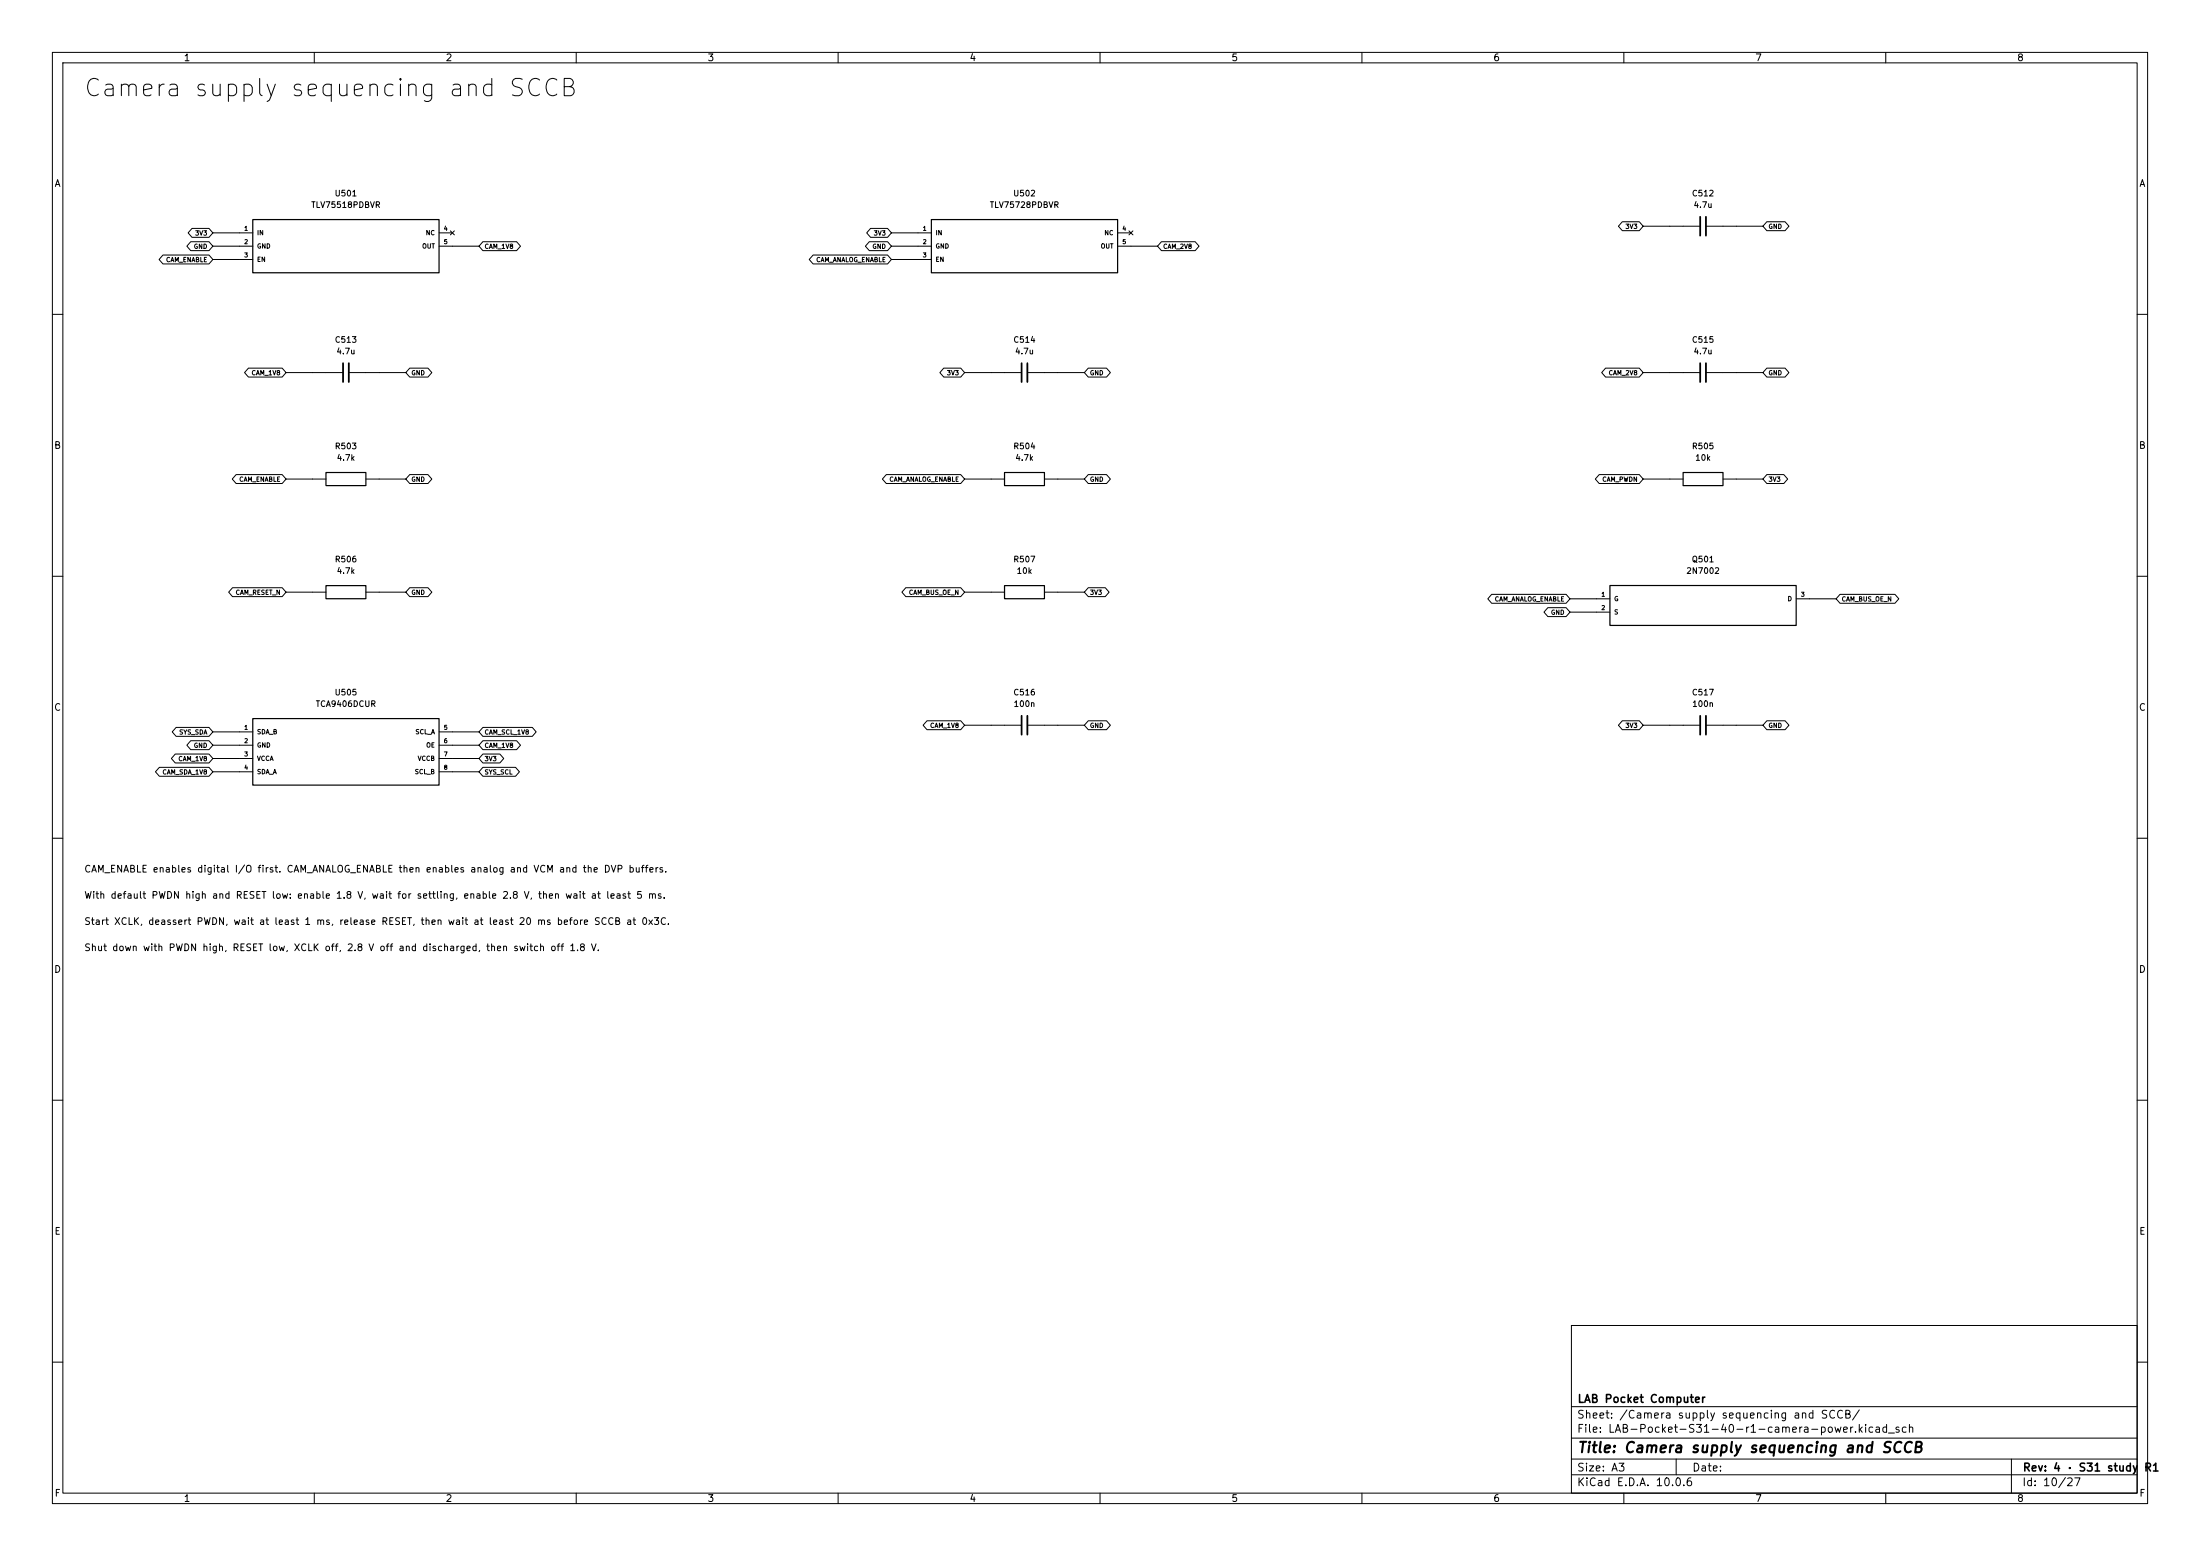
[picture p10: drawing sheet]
(kicad_sch (version 20260101) (generator eeschema) (paper "A3") (title_block (title "Camera supply sequencing and SCCB") (rev "4 · S31 study R1") (company "LAB Pocket Computer")) (lib_symbols
(symbol "S31_34:Part_U501" (pin_names (offset 0.7)) (in_bom yes) (on_board yes)
(property "Reference" "U" (at 0 10.08 0) (effects (font (size 1.1 1.1))))
(property "Value" "TLV75518PDBVR" (at 0 7.08 0) (effects (font (size 1.1 1.1))))
(symbol "Part_U501_0_1" (rectangle (start -17.78 5.08) (end 17.78 -5.08) (stroke (width 0.23) (type default))(fill (type background))))
(symbol "Part_U501_1_1"
(pin power_in line (at -20.32 2.54 0) (length 2.54) (name "IN" (effects (font (size 0.85 0.85)))) (number "1" (effects (font (size 0.8 0.8)))))
(pin power_in line (at -20.32 0 0) (length 2.54) (name "GND" (effects (font (size 0.85 0.85)))) (number "2" (effects (font (size 0.8 0.8)))))
(pin input line (at -20.32 -2.54 0) (length 2.54) (name "EN" (effects (font (size 0.85 0.85)))) (number "3" (effects (font (size 0.8 0.8)))))
(pin no_connect line (at 20.32 2.54 180) (length 2.54) (name "NC" (effects (font (size 0.85 0.85)))) (number "4" (effects (font (size 0.8 0.8)))))
(pin power_out line (at 20.32 0 180) (length 2.54) (name "OUT" (effects (font (size 0.85 0.85)))) (number "5" (effects (font (size 0.8 0.8)))))))
(symbol "S31_34:Part_U502" (pin_names (offset 0.7)) (in_bom yes) (on_board yes)
(property "Reference" "U" (at 0 10.08 0) (effects (font (size 1.1 1.1))))
(property "Value" "TLV75728PDBVR" (at 0 7.08 0) (effects (font (size 1.1 1.1))))
(symbol "Part_U502_0_1" (rectangle (start -17.78 5.08) (end 17.78 -5.08) (stroke (width 0.23) (type default))(fill (type background))))
(symbol "Part_U502_1_1"
(pin power_in line (at -20.32 2.54 0) (length 2.54) (name "IN" (effects (font (size 0.85 0.85)))) (number "1" (effects (font (size 0.8 0.8)))))
(pin power_in line (at -20.32 0 0) (length 2.54) (name "GND" (effects (font (size 0.85 0.85)))) (number "2" (effects (font (size 0.8 0.8)))))
(pin input line (at -20.32 -2.54 0) (length 2.54) (name "EN" (effects (font (size 0.85 0.85)))) (number "3" (effects (font (size 0.8 0.8)))))
(pin no_connect line (at 20.32 2.54 180) (length 2.54) (name "NC" (effects (font (size 0.85 0.85)))) (number "4" (effects (font (size 0.8 0.8)))))
(pin power_out line (at 20.32 0 180) (length 2.54) (name "OUT" (effects (font (size 0.85 0.85)))) (number "5" (effects (font (size 0.8 0.8)))))))
(symbol "S31_34:Part_C512" (pin_names (offset 0.7) (hide yes)) (pin_numbers (hide yes)) (in_bom yes) (on_board yes)
(property "Reference" "C" (at 0 6.27 0) (effects (font (size 1.1 1.1))))
(property "Value" "4.7u" (at 0 3.27 0) (effects (font (size 1.1 1.1))))
(symbol "Part_C512_0_1" (polyline (pts (xy -0.55 -1.8) (xy -0.55 1.8)) (stroke (width 0.34) (type default))(fill (type none)))(polyline (pts (xy 0.55 -1.8) (xy 0.55 1.8)) (stroke (width 0.34) (type default))(fill (type none)))(polyline (pts (xy -3.81 0) (xy -0.55 0)) (stroke (width 0.18) (type default))(fill (type none)))(polyline (pts (xy 3.81 0) (xy 0.55 0)) (stroke (width 0.18) (type default))(fill (type none))))
(symbol "Part_C512_1_1"
(pin passive line (at -6.35 0 0) (length 2.54) (name "1" (effects (font (size 0.85 0.85)))) (number "1" (effects (font (size 0.8 0.8)))))
(pin passive line (at 6.35 0 180) (length 2.54) (name "2" (effects (font (size 0.85 0.85)))) (number "2" (effects (font (size 0.8 0.8)))))))
(symbol "S31_34:Part_C513" (pin_names (offset 0.7) (hide yes)) (pin_numbers (hide yes)) (in_bom yes) (on_board yes)
(property "Reference" "C" (at 0 6.27 0) (effects (font (size 1.1 1.1))))
(property "Value" "4.7u" (at 0 3.27 0) (effects (font (size 1.1 1.1))))
(symbol "Part_C513_0_1" (polyline (pts (xy -0.55 -1.8) (xy -0.55 1.8)) (stroke (width 0.34) (type default))(fill (type none)))(polyline (pts (xy 0.55 -1.8) (xy 0.55 1.8)) (stroke (width 0.34) (type default))(fill (type none)))(polyline (pts (xy -3.81 0) (xy -0.55 0)) (stroke (width 0.18) (type default))(fill (type none)))(polyline (pts (xy 3.81 0) (xy 0.55 0)) (stroke (width 0.18) (type default))(fill (type none))))
(symbol "Part_C513_1_1"
(pin passive line (at -6.35 0 0) (length 2.54) (name "1" (effects (font (size 0.85 0.85)))) (number "1" (effects (font (size 0.8 0.8)))))
(pin passive line (at 6.35 0 180) (length 2.54) (name "2" (effects (font (size 0.85 0.85)))) (number "2" (effects (font (size 0.8 0.8)))))))
(symbol "S31_34:Part_C514" (pin_names (offset 0.7) (hide yes)) (pin_numbers (hide yes)) (in_bom yes) (on_board yes)
(property "Reference" "C" (at 0 6.27 0) (effects (font (size 1.1 1.1))))
(property "Value" "4.7u" (at 0 3.27 0) (effects (font (size 1.1 1.1))))
(symbol "Part_C514_0_1" (polyline (pts (xy -0.55 -1.8) (xy -0.55 1.8)) (stroke (width 0.34) (type default))(fill (type none)))(polyline (pts (xy 0.55 -1.8) (xy 0.55 1.8)) (stroke (width 0.34) (type default))(fill (type none)))(polyline (pts (xy -3.81 0) (xy -0.55 0)) (stroke (width 0.18) (type default))(fill (type none)))(polyline (pts (xy 3.81 0) (xy 0.55 0)) (stroke (width 0.18) (type default))(fill (type none))))
(symbol "Part_C514_1_1"
(pin passive line (at -6.35 0 0) (length 2.54) (name "1" (effects (font (size 0.85 0.85)))) (number "1" (effects (font (size 0.8 0.8)))))
(pin passive line (at 6.35 0 180) (length 2.54) (name "2" (effects (font (size 0.85 0.85)))) (number "2" (effects (font (size 0.8 0.8)))))))
(symbol "S31_34:Part_C515" (pin_names (offset 0.7) (hide yes)) (pin_numbers (hide yes)) (in_bom yes) (on_board yes)
(property "Reference" "C" (at 0 6.27 0) (effects (font (size 1.1 1.1))))
(property "Value" "4.7u" (at 0 3.27 0) (effects (font (size 1.1 1.1))))
(symbol "Part_C515_0_1" (polyline (pts (xy -0.55 -1.8) (xy -0.55 1.8)) (stroke (width 0.34) (type default))(fill (type none)))(polyline (pts (xy 0.55 -1.8) (xy 0.55 1.8)) (stroke (width 0.34) (type default))(fill (type none)))(polyline (pts (xy -3.81 0) (xy -0.55 0)) (stroke (width 0.18) (type default))(fill (type none)))(polyline (pts (xy 3.81 0) (xy 0.55 0)) (stroke (width 0.18) (type default))(fill (type none))))
(symbol "Part_C515_1_1"
(pin passive line (at -6.35 0 0) (length 2.54) (name "1" (effects (font (size 0.85 0.85)))) (number "1" (effects (font (size 0.8 0.8)))))
(pin passive line (at 6.35 0 180) (length 2.54) (name "2" (effects (font (size 0.85 0.85)))) (number "2" (effects (font (size 0.8 0.8)))))))
(symbol "S31_34:Part_R503" (pin_names (offset 0.7) (hide yes)) (pin_numbers (hide yes)) (in_bom yes) (on_board yes)
(property "Reference" "R" (at 0 6.27 0) (effects (font (size 1.1 1.1))))
(property "Value" "4.7k" (at 0 3.27 0) (effects (font (size 1.1 1.1))))
(symbol "Part_R503_0_1" (rectangle (start -3.81 1.25) (end 3.81 -1.25) (stroke (width 0.23) (type default))(fill (type none))))
(symbol "Part_R503_1_1"
(pin passive line (at -6.35 0 0) (length 2.54) (name "1" (effects (font (size 0.85 0.85)))) (number "1" (effects (font (size 0.8 0.8)))))
(pin passive line (at 6.35 0 180) (length 2.54) (name "2" (effects (font (size 0.85 0.85)))) (number "2" (effects (font (size 0.8 0.8)))))))
(symbol "S31_34:Part_R504" (pin_names (offset 0.7) (hide yes)) (pin_numbers (hide yes)) (in_bom yes) (on_board yes)
(property "Reference" "R" (at 0 6.27 0) (effects (font (size 1.1 1.1))))
(property "Value" "4.7k" (at 0 3.27 0) (effects (font (size 1.1 1.1))))
(symbol "Part_R504_0_1" (rectangle (start -3.81 1.25) (end 3.81 -1.25) (stroke (width 0.23) (type default))(fill (type none))))
(symbol "Part_R504_1_1"
(pin passive line (at -6.35 0 0) (length 2.54) (name "1" (effects (font (size 0.85 0.85)))) (number "1" (effects (font (size 0.8 0.8)))))
(pin passive line (at 6.35 0 180) (length 2.54) (name "2" (effects (font (size 0.85 0.85)))) (number "2" (effects (font (size 0.8 0.8)))))))
(symbol "S31_34:Part_R505" (pin_names (offset 0.7) (hide yes)) (pin_numbers (hide yes)) (in_bom yes) (on_board yes)
(property "Reference" "R" (at 0 6.27 0) (effects (font (size 1.1 1.1))))
(property "Value" "10k" (at 0 3.27 0) (effects (font (size 1.1 1.1))))
(symbol "Part_R505_0_1" (rectangle (start -3.81 1.25) (end 3.81 -1.25) (stroke (width 0.23) (type default))(fill (type none))))
(symbol "Part_R505_1_1"
(pin passive line (at -6.35 0 0) (length 2.54) (name "1" (effects (font (size 0.85 0.85)))) (number "1" (effects (font (size 0.8 0.8)))))
(pin passive line (at 6.35 0 180) (length 2.54) (name "2" (effects (font (size 0.85 0.85)))) (number "2" (effects (font (size 0.8 0.8)))))))
(symbol "S31_34:Part_R506" (pin_names (offset 0.7) (hide yes)) (pin_numbers (hide yes)) (in_bom yes) (on_board yes)
(property "Reference" "R" (at 0 6.27 0) (effects (font (size 1.1 1.1))))
(property "Value" "4.7k" (at 0 3.27 0) (effects (font (size 1.1 1.1))))
(symbol "Part_R506_0_1" (rectangle (start -3.81 1.25) (end 3.81 -1.25) (stroke (width 0.23) (type default))(fill (type none))))
(symbol "Part_R506_1_1"
(pin passive line (at -6.35 0 0) (length 2.54) (name "1" (effects (font (size 0.85 0.85)))) (number "1" (effects (font (size 0.8 0.8)))))
(pin passive line (at 6.35 0 180) (length 2.54) (name "2" (effects (font (size 0.85 0.85)))) (number "2" (effects (font (size 0.8 0.8)))))))
(symbol "S31_34:Part_R507" (pin_names (offset 0.7) (hide yes)) (pin_numbers (hide yes)) (in_bom yes) (on_board yes)
(property "Reference" "R" (at 0 6.27 0) (effects (font (size 1.1 1.1))))
(property "Value" "10k" (at 0 3.27 0) (effects (font (size 1.1 1.1))))
(symbol "Part_R507_0_1" (rectangle (start -3.81 1.25) (end 3.81 -1.25) (stroke (width 0.23) (type default))(fill (type none))))
(symbol "Part_R507_1_1"
(pin passive line (at -6.35 0 0) (length 2.54) (name "1" (effects (font (size 0.85 0.85)))) (number "1" (effects (font (size 0.8 0.8)))))
(pin passive line (at 6.35 0 180) (length 2.54) (name "2" (effects (font (size 0.85 0.85)))) (number "2" (effects (font (size 0.8 0.8)))))))
(symbol "S31_34:Part_Q501" (pin_names (offset 0.7)) (in_bom yes) (on_board yes)
(property "Reference" "Q" (at 0 8.81 0) (effects (font (size 1.1 1.1))))
(property "Value" "2N7002" (at 0 5.81 0) (effects (font (size 1.1 1.1))))
(symbol "Part_Q501_0_1" (rectangle (start -17.78 3.81) (end 17.78 -3.81) (stroke (width 0.23) (type default))(fill (type background))))
(symbol "Part_Q501_1_1"
(pin input line (at -20.32 1.27 0) (length 2.54) (name "G" (effects (font (size 0.85 0.85)))) (number "1" (effects (font (size 0.8 0.8)))))
(pin passive line (at -20.32 -1.27 0) (length 2.54) (name "S" (effects (font (size 0.85 0.85)))) (number "2" (effects (font (size 0.8 0.8)))))
(pin open_collector line (at 20.32 1.27 180) (length 2.54) (name "D" (effects (font (size 0.85 0.85)))) (number "3" (effects (font (size 0.8 0.8)))))))
(symbol "S31_34:Part_U505" (pin_names (offset 0.7)) (in_bom yes) (on_board yes)
(property "Reference" "U" (at 0 11.35 0) (effects (font (size 1.1 1.1))))
(property "Value" "TCA9406DCUR" (at 0 8.35 0) (effects (font (size 1.1 1.1))))
(symbol "Part_U505_0_1" (rectangle (start -17.78 6.35) (end 17.78 -6.35) (stroke (width 0.23) (type default))(fill (type background))))
(symbol "Part_U505_1_1"
(pin bidirectional line (at -20.32 3.81 0) (length 2.54) (name "SDA_B" (effects (font (size 0.85 0.85)))) (number "1" (effects (font (size 0.8 0.8)))))
(pin power_in line (at -20.32 1.27 0) (length 2.54) (name "GND" (effects (font (size 0.85 0.85)))) (number "2" (effects (font (size 0.8 0.8)))))
(pin power_in line (at -20.32 -1.27 0) (length 2.54) (name "VCCA" (effects (font (size 0.85 0.85)))) (number "3" (effects (font (size 0.8 0.8)))))
(pin bidirectional line (at -20.32 -3.81 0) (length 2.54) (name "SDA_A" (effects (font (size 0.85 0.85)))) (number "4" (effects (font (size 0.8 0.8)))))
(pin bidirectional line (at 20.32 3.81 180) (length 2.54) (name "SCL_A" (effects (font (size 0.85 0.85)))) (number "5" (effects (font (size 0.8 0.8)))))
(pin input line (at 20.32 1.27 180) (length 2.54) (name "OE" (effects (font (size 0.85 0.85)))) (number "6" (effects (font (size 0.8 0.8)))))
(pin power_in line (at 20.32 -1.27 180) (length 2.54) (name "VCCB" (effects (font (size 0.85 0.85)))) (number "7" (effects (font (size 0.8 0.8)))))
(pin bidirectional line (at 20.32 -3.81 180) (length 2.54) (name "SCL_B" (effects (font (size 0.85 0.85)))) (number "8" (effects (font (size 0.8 0.8)))))))
(symbol "S31_34:Part_C516" (pin_names (offset 0.7) (hide yes)) (pin_numbers (hide yes)) (in_bom yes) (on_board yes)
(property "Reference" "C" (at 0 6.27 0) (effects (font (size 1.1 1.1))))
(property "Value" "100n" (at 0 3.27 0) (effects (font (size 1.1 1.1))))
(symbol "Part_C516_0_1" (polyline (pts (xy -0.55 -1.8) (xy -0.55 1.8)) (stroke (width 0.34) (type default))(fill (type none)))(polyline (pts (xy 0.55 -1.8) (xy 0.55 1.8)) (stroke (width 0.34) (type default))(fill (type none)))(polyline (pts (xy -3.81 0) (xy -0.55 0)) (stroke (width 0.18) (type default))(fill (type none)))(polyline (pts (xy 3.81 0) (xy 0.55 0)) (stroke (width 0.18) (type default))(fill (type none))))
(symbol "Part_C516_1_1"
(pin passive line (at -6.35 0 0) (length 2.54) (name "1" (effects (font (size 0.85 0.85)))) (number "1" (effects (font (size 0.8 0.8)))))
(pin passive line (at 6.35 0 180) (length 2.54) (name "2" (effects (font (size 0.85 0.85)))) (number "2" (effects (font (size 0.8 0.8)))))))
(symbol "S31_34:Part_C517" (pin_names (offset 0.7) (hide yes)) (pin_numbers (hide yes)) (in_bom yes) (on_board yes)
(property "Reference" "C" (at 0 6.27 0) (effects (font (size 1.1 1.1))))
(property "Value" "100n" (at 0 3.27 0) (effects (font (size 1.1 1.1))))
(symbol "Part_C517_0_1" (polyline (pts (xy -0.55 -1.8) (xy -0.55 1.8)) (stroke (width 0.34) (type default))(fill (type none)))(polyline (pts (xy 0.55 -1.8) (xy 0.55 1.8)) (stroke (width 0.34) (type default))(fill (type none)))(polyline (pts (xy -3.81 0) (xy -0.55 0)) (stroke (width 0.18) (type default))(fill (type none)))(polyline (pts (xy 3.81 0) (xy 0.55 0)) (stroke (width 0.18) (type default))(fill (type none))))
(symbol "Part_C517_1_1"
(pin passive line (at -6.35 0 0) (length 2.54) (name "1" (effects (font (size 0.85 0.85)))) (number "1" (effects (font (size 0.8 0.8)))))
(pin passive line (at 6.35 0 180) (length 2.54) (name "2" (effects (font (size 0.85 0.85)))) (number "2" (effects (font (size 0.8 0.8))))))))
(text "Camera supply sequencing and SCCB" (at 16 17 0) (effects (font (size 3.3 3.3)) (justify left)))
(symbol (lib_id "S31_34:Part_U501") (at 66.04 46.99 0) (unit 1) (in_bom yes) (on_board yes) (property "Reference" "U501" (at 66.04 36.91 0) (effects (font (size 1.1 1.1))))(property "Value" "TLV75518PDBVR" (at 66.04 39.11 0) (effects (font (size 1.1 1.1))))(property "Footprint" "Package_TO_SOT_SMD:SOT-23-5" (at 66.04 46.99 0) (effects (font (size 1.1 1.1)) (hide yes)))(property "Datasheet" "${KIPRJMOD}/../datasheets/TI-TLV755P.pdf" (at 66.04 46.99 0) (effects (font (size 1.1 1.1)) (hide yes)))(property "MPN" "TLV75518PDBVR" (at 66.04 46.99 0) (effects (font (size 1.1 1.1)) (hide yes)))(property "LCSC" "C2877863" (at 66.04 46.99 0) (effects (font (size 1.1 1.1)) (hide yes))))
(wire (pts (xy 45.72 44.45) (xy 40.64 44.45)) (stroke (width 0) (type default)))
(global_label "3V3" (shape bidirectional) (at 40.64 44.45 180) (effects (font (size 0.85 0.85)) (justify right)))
(wire (pts (xy 45.72 46.99) (xy 40.64 46.99)) (stroke (width 0) (type default)))
(global_label "GND" (shape bidirectional) (at 40.64 46.99 180) (effects (font (size 0.85 0.85)) (justify right)))
(wire (pts (xy 45.72 49.53) (xy 40.64 49.53)) (stroke (width 0) (type default)))
(global_label "CAM_ENABLE" (shape bidirectional) (at 40.64 49.53 180) (effects (font (size 0.85 0.85)) (justify right)))
(wire (pts (xy 86.36 46.99) (xy 91.44 46.99)) (stroke (width 0) (type default)))
(global_label "CAM_1V8" (shape bidirectional) (at 91.44 46.99 0) (effects (font (size 0.85 0.85)) (justify left)))
(symbol (lib_id "S31_34:Part_U502") (at 195.58 46.99 0) (unit 1) (in_bom yes) (on_board yes) (property "Reference" "U502" (at 195.58 36.91 0) (effects (font (size 1.1 1.1))))(property "Value" "TLV75728PDBVR" (at 195.58 39.11 0) (effects (font (size 1.1 1.1))))(property "Footprint" "Package_TO_SOT_SMD:SOT-23-5" (at 195.58 46.99 0) (effects (font (size 1.1 1.1)) (hide yes)))(property "Datasheet" "${KIPRJMOD}/../datasheets/TI-TLV757P.pdf" (at 195.58 46.99 0) (effects (font (size 1.1 1.1)) (hide yes)))(property "MPN" "TLV75728PDBVR" (at 195.58 46.99 0) (effects (font (size 1.1 1.1)) (hide yes)))(property "LCSC" "C2863639" (at 195.58 46.99 0) (effects (font (size 1.1 1.1)) (hide yes))))
(wire (pts (xy 175.26 44.45) (xy 170.18 44.45)) (stroke (width 0) (type default)))
(global_label "3V3" (shape bidirectional) (at 170.18 44.45 180) (effects (font (size 0.85 0.85)) (justify right)))
(wire (pts (xy 175.26 46.99) (xy 170.18 46.99)) (stroke (width 0) (type default)))
(global_label "GND" (shape bidirectional) (at 170.18 46.99 180) (effects (font (size 0.85 0.85)) (justify right)))
(wire (pts (xy 175.26 49.53) (xy 170.18 49.53)) (stroke (width 0) (type default)))
(global_label "CAM_ANALOG_ENABLE" (shape bidirectional) (at 170.18 49.53 180) (effects (font (size 0.85 0.85)) (justify right)))
(wire (pts (xy 215.9 46.99) (xy 220.98 46.99)) (stroke (width 0) (type default)))
(global_label "CAM_2V8" (shape bidirectional) (at 220.98 46.99 0) (effects (font (size 0.85 0.85)) (justify left)))
(symbol (lib_id "S31_34:Part_C512") (at 325.12 43.18 0) (unit 1) (in_bom yes) (on_board yes) (property "Reference" "C512" (at 325.12 36.91 0) (effects (font (size 1.1 1.1))))(property "Value" "4.7u" (at 325.12 39.11 0) (effects (font (size 1.1 1.1))))(property "Footprint" "Capacitor_SMD:C_0402_1005Metric" (at 325.12 43.18 0) (effects (font (size 1.1 1.1)) (hide yes)))(property "Datasheet" "${KIPRJMOD}/../datasheets/GRM155R60J475ME47D.pdf" (at 325.12 43.18 0) (effects (font (size 1.1 1.1)) (hide yes)))(property "MPN" "GRM155R60J475ME47D" (at 325.12 43.18 0) (effects (font (size 1.1 1.1)) (hide yes)))(property "LCSC" "C82453" (at 325.12 43.18 0) (effects (font (size 1.1 1.1)) (hide yes))))
(wire (pts (xy 318.77 43.18) (xy 313.69 43.18)) (stroke (width 0) (type default)))
(global_label "3V3" (shape bidirectional) (at 313.69 43.18 180) (effects (font (size 0.85 0.85)) (justify right)))
(wire (pts (xy 331.47 43.18) (xy 336.55 43.18)) (stroke (width 0) (type default)))
(global_label "GND" (shape bidirectional) (at 336.55 43.18 0) (effects (font (size 0.85 0.85)) (justify left)))
(symbol (lib_id "S31_34:Part_C513") (at 66.04 71.12 0) (unit 1) (in_bom yes) (on_board yes) (property "Reference" "C513" (at 66.04 64.85 0) (effects (font (size 1.1 1.1))))(property "Value" "4.7u" (at 66.04 67.05 0) (effects (font (size 1.1 1.1))))(property "Footprint" "Capacitor_SMD:C_0402_1005Metric" (at 66.04 71.12 0) (effects (font (size 1.1 1.1)) (hide yes)))(property "Datasheet" "${KIPRJMOD}/../datasheets/GRM155R60J475ME47D.pdf" (at 66.04 71.12 0) (effects (font (size 1.1 1.1)) (hide yes)))(property "MPN" "GRM155R60J475ME47D" (at 66.04 71.12 0) (effects (font (size 1.1 1.1)) (hide yes)))(property "LCSC" "C82453" (at 66.04 71.12 0) (effects (font (size 1.1 1.1)) (hide yes))))
(wire (pts (xy 59.69 71.12) (xy 54.61 71.12)) (stroke (width 0) (type default)))
(global_label "CAM_1V8" (shape bidirectional) (at 54.61 71.12 180) (effects (font (size 0.85 0.85)) (justify right)))
(wire (pts (xy 72.39 71.12) (xy 77.47 71.12)) (stroke (width 0) (type default)))
(global_label "GND" (shape bidirectional) (at 77.47 71.12 0) (effects (font (size 0.85 0.85)) (justify left)))
(symbol (lib_id "S31_34:Part_C514") (at 195.58 71.12 0) (unit 1) (in_bom yes) (on_board yes) (property "Reference" "C514" (at 195.58 64.85 0) (effects (font (size 1.1 1.1))))(property "Value" "4.7u" (at 195.58 67.05 0) (effects (font (size 1.1 1.1))))(property "Footprint" "Capacitor_SMD:C_0402_1005Metric" (at 195.58 71.12 0) (effects (font (size 1.1 1.1)) (hide yes)))(property "Datasheet" "${KIPRJMOD}/../datasheets/GRM155R60J475ME47D.pdf" (at 195.58 71.12 0) (effects (font (size 1.1 1.1)) (hide yes)))(property "MPN" "GRM155R60J475ME47D" (at 195.58 71.12 0) (effects (font (size 1.1 1.1)) (hide yes)))(property "LCSC" "C82453" (at 195.58 71.12 0) (effects (font (size 1.1 1.1)) (hide yes))))
(wire (pts (xy 189.23 71.12) (xy 184.15 71.12)) (stroke (width 0) (type default)))
(global_label "3V3" (shape bidirectional) (at 184.15 71.12 180) (effects (font (size 0.85 0.85)) (justify right)))
(wire (pts (xy 201.93 71.12) (xy 207.01 71.12)) (stroke (width 0) (type default)))
(global_label "GND" (shape bidirectional) (at 207.01 71.12 0) (effects (font (size 0.85 0.85)) (justify left)))
(symbol (lib_id "S31_34:Part_C515") (at 325.12 71.12 0) (unit 1) (in_bom yes) (on_board yes) (property "Reference" "C515" (at 325.12 64.85 0) (effects (font (size 1.1 1.1))))(property "Value" "4.7u" (at 325.12 67.05 0) (effects (font (size 1.1 1.1))))(property "Footprint" "Capacitor_SMD:C_0402_1005Metric" (at 325.12 71.12 0) (effects (font (size 1.1 1.1)) (hide yes)))(property "Datasheet" "${KIPRJMOD}/../datasheets/GRM155R60J475ME47D.pdf" (at 325.12 71.12 0) (effects (font (size 1.1 1.1)) (hide yes)))(property "MPN" "GRM155R60J475ME47D" (at 325.12 71.12 0) (effects (font (size 1.1 1.1)) (hide yes)))(property "LCSC" "C82453" (at 325.12 71.12 0) (effects (font (size 1.1 1.1)) (hide yes))))
(wire (pts (xy 318.77 71.12) (xy 313.69 71.12)) (stroke (width 0) (type default)))
(global_label "CAM_2V8" (shape bidirectional) (at 313.69 71.12 180) (effects (font (size 0.85 0.85)) (justify right)))
(wire (pts (xy 331.47 71.12) (xy 336.55 71.12)) (stroke (width 0) (type default)))
(global_label "GND" (shape bidirectional) (at 336.55 71.12 0) (effects (font (size 0.85 0.85)) (justify left)))
(symbol (lib_id "S31_34:Part_R503") (at 66.04 91.44 0) (unit 1) (in_bom yes) (on_board yes) (property "Reference" "R503" (at 66.04 85.17 0) (effects (font (size 1.1 1.1))))(property "Value" "4.7k" (at 66.04 87.37 0) (effects (font (size 1.1 1.1))))(property "Footprint" "Resistor_SMD:R_0603_1608Metric" (at 66.04 91.44 0) (effects (font (size 1.1 1.1)) (hide yes)))(property "Datasheet" "${KIPRJMOD}/../datasheets/CRCW0603.pdf" (at 66.04 91.44 0) (effects (font (size 1.1 1.1)) (hide yes)))(property "MPN" "CRCW06034K70FKEA" (at 66.04 91.44 0) (effects (font (size 1.1 1.1)) (hide yes)))(property "LCSC" "C844931" (at 66.04 91.44 0) (effects (font (size 1.1 1.1)) (hide yes))))
(wire (pts (xy 59.69 91.44) (xy 54.61 91.44)) (stroke (width 0) (type default)))
(global_label "CAM_ENABLE" (shape bidirectional) (at 54.61 91.44 180) (effects (font (size 0.85 0.85)) (justify right)))
(wire (pts (xy 72.39 91.44) (xy 77.47 91.44)) (stroke (width 0) (type default)))
(global_label "GND" (shape bidirectional) (at 77.47 91.44 0) (effects (font (size 0.85 0.85)) (justify left)))
(symbol (lib_id "S31_34:Part_R504") (at 195.58 91.44 0) (unit 1) (in_bom yes) (on_board yes) (property "Reference" "R504" (at 195.58 85.17 0) (effects (font (size 1.1 1.1))))(property "Value" "4.7k" (at 195.58 87.37 0) (effects (font (size 1.1 1.1))))(property "Footprint" "Resistor_SMD:R_0603_1608Metric" (at 195.58 91.44 0) (effects (font (size 1.1 1.1)) (hide yes)))(property "Datasheet" "${KIPRJMOD}/../datasheets/CRCW0603.pdf" (at 195.58 91.44 0) (effects (font (size 1.1 1.1)) (hide yes)))(property "MPN" "CRCW06034K70FKEA" (at 195.58 91.44 0) (effects (font (size 1.1 1.1)) (hide yes)))(property "LCSC" "C844931" (at 195.58 91.44 0) (effects (font (size 1.1 1.1)) (hide yes))))
(wire (pts (xy 189.23 91.44) (xy 184.15 91.44)) (stroke (width 0) (type default)))
(global_label "CAM_ANALOG_ENABLE" (shape bidirectional) (at 184.15 91.44 180) (effects (font (size 0.85 0.85)) (justify right)))
(wire (pts (xy 201.93 91.44) (xy 207.01 91.44)) (stroke (width 0) (type default)))
(global_label "GND" (shape bidirectional) (at 207.01 91.44 0) (effects (font (size 0.85 0.85)) (justify left)))
(symbol (lib_id "S31_34:Part_R505") (at 325.12 91.44 0) (unit 1) (in_bom yes) (on_board yes) (property "Reference" "R505" (at 325.12 85.17 0) (effects (font (size 1.1 1.1))))(property "Value" "10k" (at 325.12 87.37 0) (effects (font (size 1.1 1.1))))(property "Footprint" "Resistor_SMD:R_0603_1608Metric" (at 325.12 91.44 0) (effects (font (size 1.1 1.1)) (hide yes)))(property "Datasheet" "${KIPRJMOD}/../datasheets/CRCW0603.pdf" (at 325.12 91.44 0) (effects (font (size 1.1 1.1)) (hide yes)))(property "MPN" "CRCW060310K0FKEA" (at 325.12 91.44 0) (effects (font (size 1.1 1.1)) (hide yes)))(property "LCSC" "C844918" (at 325.12 91.44 0) (effects (font (size 1.1 1.1)) (hide yes))))
(wire (pts (xy 318.77 91.44) (xy 313.69 91.44)) (stroke (width 0) (type default)))
(global_label "CAM_PWDN" (shape bidirectional) (at 313.69 91.44 180) (effects (font (size 0.85 0.85)) (justify right)))
(wire (pts (xy 331.47 91.44) (xy 336.55 91.44)) (stroke (width 0) (type default)))
(global_label "3V3" (shape bidirectional) (at 336.55 91.44 0) (effects (font (size 0.85 0.85)) (justify left)))
(symbol (lib_id "S31_34:Part_R506") (at 66.04 113.03 0) (unit 1) (in_bom yes) (on_board yes) (property "Reference" "R506" (at 66.04 106.76 0) (effects (font (size 1.1 1.1))))(property "Value" "4.7k" (at 66.04 108.96 0) (effects (font (size 1.1 1.1))))(property "Footprint" "Resistor_SMD:R_0603_1608Metric" (at 66.04 113.03 0) (effects (font (size 1.1 1.1)) (hide yes)))(property "Datasheet" "${KIPRJMOD}/../datasheets/CRCW0603.pdf" (at 66.04 113.03 0) (effects (font (size 1.1 1.1)) (hide yes)))(property "MPN" "CRCW06034K70FKEA" (at 66.04 113.03 0) (effects (font (size 1.1 1.1)) (hide yes)))(property "LCSC" "C844931" (at 66.04 113.03 0) (effects (font (size 1.1 1.1)) (hide yes))))
(wire (pts (xy 59.69 113.03) (xy 54.61 113.03)) (stroke (width 0) (type default)))
(global_label "CAM_RESET_N" (shape bidirectional) (at 54.61 113.03 180) (effects (font (size 0.85 0.85)) (justify right)))
(wire (pts (xy 72.39 113.03) (xy 77.47 113.03)) (stroke (width 0) (type default)))
(global_label "GND" (shape bidirectional) (at 77.47 113.03 0) (effects (font (size 0.85 0.85)) (justify left)))
(symbol (lib_id "S31_34:Part_R507") (at 195.58 113.03 0) (unit 1) (in_bom yes) (on_board yes) (property "Reference" "R507" (at 195.58 106.76 0) (effects (font (size 1.1 1.1))))(property "Value" "10k" (at 195.58 108.96 0) (effects (font (size 1.1 1.1))))(property "Footprint" "Resistor_SMD:R_0603_1608Metric" (at 195.58 113.03 0) (effects (font (size 1.1 1.1)) (hide yes)))(property "Datasheet" "${KIPRJMOD}/../datasheets/CRCW0603.pdf" (at 195.58 113.03 0) (effects (font (size 1.1 1.1)) (hide yes)))(property "MPN" "CRCW060310K0FKEA" (at 195.58 113.03 0) (effects (font (size 1.1 1.1)) (hide yes)))(property "LCSC" "C844918" (at 195.58 113.03 0) (effects (font (size 1.1 1.1)) (hide yes))))
(wire (pts (xy 189.23 113.03) (xy 184.15 113.03)) (stroke (width 0) (type default)))
(global_label "CAM_BUS_OE_N" (shape bidirectional) (at 184.15 113.03 180) (effects (font (size 0.85 0.85)) (justify right)))
(wire (pts (xy 201.93 113.03) (xy 207.01 113.03)) (stroke (width 0) (type default)))
(global_label "3V3" (shape bidirectional) (at 207.01 113.03 0) (effects (font (size 0.85 0.85)) (justify left)))
(symbol (lib_id "S31_34:Part_Q501") (at 325.12 115.57 0) (unit 1) (in_bom yes) (on_board yes) (property "Reference" "Q501" (at 325.12 106.76 0) (effects (font (size 1.1 1.1))))(property "Value" "2N7002" (at 325.12 108.96 0) (effects (font (size 1.1 1.1))))(property "Footprint" "Package_TO_SOT_SMD:SOT-23" (at 325.12 115.57 0) (effects (font (size 1.1 1.1)) (hide yes)))(property "Datasheet" "${KIPRJMOD}/../datasheets/2N7002.pdf" (at 325.12 115.57 0) (effects (font (size 1.1 1.1)) (hide yes)))(property "MPN" "2N7002-7-F" (at 325.12 115.57 0) (effects (font (size 1.1 1.1)) (hide yes)))(property "LCSC" "C85049" (at 325.12 115.57 0) (effects (font (size 1.1 1.1)) (hide yes))))
(wire (pts (xy 304.8 114.3) (xy 299.72 114.3)) (stroke (width 0) (type default)))
(global_label "CAM_ANALOG_ENABLE" (shape bidirectional) (at 299.72 114.3 180) (effects (font (size 0.85 0.85)) (justify right)))
(wire (pts (xy 304.8 116.84) (xy 299.72 116.84)) (stroke (width 0) (type default)))
(global_label "GND" (shape bidirectional) (at 299.72 116.84 180) (effects (font (size 0.85 0.85)) (justify right)))
(wire (pts (xy 345.44 114.3) (xy 350.52 114.3)) (stroke (width 0) (type default)))
(global_label "CAM_BUS_OE_N" (shape bidirectional) (at 350.52 114.3 0) (effects (font (size 0.85 0.85)) (justify left)))
(symbol (lib_id "S31_34:Part_U505") (at 66.04 143.51 0) (unit 1) (in_bom yes) (on_board yes) (property "Reference" "U505" (at 66.04 132.16 0) (effects (font (size 1.1 1.1))))(property "Value" "TCA9406DCUR" (at 66.04 134.36 0) (effects (font (size 1.1 1.1))))(property "Footprint" "Package_SO:VSSOP-8_2.3x2mm_P0.5mm" (at 66.04 143.51 0) (effects (font (size 1.1 1.1)) (hide yes)))(property "Datasheet" "${KIPRJMOD}/../datasheets/TI-TCA9406.pdf" (at 66.04 143.51 0) (effects (font (size 1.1 1.1)) (hide yes)))(property "MPN" "TCA9406DCUR" (at 66.04 143.51 0) (effects (font (size 1.1 1.1)) (hide yes)))(property "LCSC" "C840107" (at 66.04 143.51 0) (effects (font (size 1.1 1.1)) (hide yes))))
(wire (pts (xy 45.72 139.7) (xy 40.64 139.7)) (stroke (width 0) (type default)))
(global_label "SYS_SDA" (shape bidirectional) (at 40.64 139.7 180) (effects (font (size 0.85 0.85)) (justify right)))
(wire (pts (xy 45.72 142.24) (xy 40.64 142.24)) (stroke (width 0) (type default)))
(global_label "GND" (shape bidirectional) (at 40.64 142.24 180) (effects (font (size 0.85 0.85)) (justify right)))
(wire (pts (xy 45.72 144.78) (xy 40.64 144.78)) (stroke (width 0) (type default)))
(global_label "CAM_1V8" (shape bidirectional) (at 40.64 144.78 180) (effects (font (size 0.85 0.85)) (justify right)))
(wire (pts (xy 45.72 147.32) (xy 40.64 147.32)) (stroke (width 0) (type default)))
(global_label "CAM_SDA_1V8" (shape bidirectional) (at 40.64 147.32 180) (effects (font (size 0.85 0.85)) (justify right)))
(wire (pts (xy 86.36 139.7) (xy 91.44 139.7)) (stroke (width 0) (type default)))
(global_label "CAM_SCL_1V8" (shape bidirectional) (at 91.44 139.7 0) (effects (font (size 0.85 0.85)) (justify left)))
(wire (pts (xy 86.36 142.24) (xy 91.44 142.24)) (stroke (width 0) (type default)))
(global_label "CAM_1V8" (shape bidirectional) (at 91.44 142.24 0) (effects (font (size 0.85 0.85)) (justify left)))
(wire (pts (xy 86.36 144.78) (xy 91.44 144.78)) (stroke (width 0) (type default)))
(global_label "3V3" (shape bidirectional) (at 91.44 144.78 0) (effects (font (size 0.85 0.85)) (justify left)))
(wire (pts (xy 86.36 147.32) (xy 91.44 147.32)) (stroke (width 0) (type default)))
(global_label "SYS_SCL" (shape bidirectional) (at 91.44 147.32 0) (effects (font (size 0.85 0.85)) (justify left)))
(symbol (lib_id "S31_34:Part_C516") (at 195.58 138.43 0) (unit 1) (in_bom yes) (on_board yes) (property "Reference" "C516" (at 195.58 132.16 0) (effects (font (size 1.1 1.1))))(property "Value" "100n" (at 195.58 134.36 0) (effects (font (size 1.1 1.1))))(property "Footprint" "Capacitor_SMD:C_0603_1608Metric" (at 195.58 138.43 0) (effects (font (size 1.1 1.1)) (hide yes)))(property "Datasheet" "${KIPRJMOD}/../datasheets/C0603C104K5RACTU.pdf" (at 195.58 138.43 0) (effects (font (size 1.1 1.1)) (hide yes)))(property "MPN" "C0603C104K5RACTU" (at 195.58 138.43 0) (effects (font (size 1.1 1.1)) (hide yes)))(property "LCSC" "C127833" (at 195.58 138.43 0) (effects (font (size 1.1 1.1)) (hide yes))))
(wire (pts (xy 189.23 138.43) (xy 184.15 138.43)) (stroke (width 0) (type default)))
(global_label "CAM_1V8" (shape bidirectional) (at 184.15 138.43 180) (effects (font (size 0.85 0.85)) (justify right)))
(wire (pts (xy 201.93 138.43) (xy 207.01 138.43)) (stroke (width 0) (type default)))
(global_label "GND" (shape bidirectional) (at 207.01 138.43 0) (effects (font (size 0.85 0.85)) (justify left)))
(symbol (lib_id "S31_34:Part_C517") (at 325.12 138.43 0) (unit 1) (in_bom yes) (on_board yes) (property "Reference" "C517" (at 325.12 132.16 0) (effects (font (size 1.1 1.1))))(property "Value" "100n" (at 325.12 134.36 0) (effects (font (size 1.1 1.1))))(property "Footprint" "Capacitor_SMD:C_0603_1608Metric" (at 325.12 138.43 0) (effects (font (size 1.1 1.1)) (hide yes)))(property "Datasheet" "${KIPRJMOD}/../datasheets/C0603C104K5RACTU.pdf" (at 325.12 138.43 0) (effects (font (size 1.1 1.1)) (hide yes)))(property "MPN" "C0603C104K5RACTU" (at 325.12 138.43 0) (effects (font (size 1.1 1.1)) (hide yes)))(property "LCSC" "C127833" (at 325.12 138.43 0) (effects (font (size 1.1 1.1)) (hide yes))))
(wire (pts (xy 318.77 138.43) (xy 313.69 138.43)) (stroke (width 0) (type default)))
(global_label "3V3" (shape bidirectional) (at 313.69 138.43 180) (effects (font (size 0.85 0.85)) (justify right)))
(wire (pts (xy 331.47 138.43) (xy 336.55 138.43)) (stroke (width 0) (type default)))
(global_label "GND" (shape bidirectional) (at 336.55 138.43 0) (effects (font (size 0.85 0.85)) (justify left)))
(text "CAM_ENABLE enables digital I/O first. CAM_ANALOG_ENABLE then enables analog and VCM and the DVP buffers." (at 16 166.12 0) (effects (font (size 1.3 1.3)) (justify left)))
(text "With default PWDN high and RESET low: enable 1.8 V, wait for settling, enable 2.8 V, then wait at least 5 ms." (at 16 171.12 0) (effects (font (size 1.3 1.3)) (justify left)))
(text "Start XCLK, deassert PWDN, wait at least 1 ms, release RESET, then wait at least 20 ms before SCCB at 0x3C." (at 16 176.12 0) (effects (font (size 1.3 1.3)) (justify left)))
(text "Shut down with PWDN high, RESET low, XCLK off, 2.8 V off and discharged, then switch off 1.8 V." (at 16 181.12 0) (effects (font (size 1.3 1.3)) (justify left)))
(embedded_fonts no))
